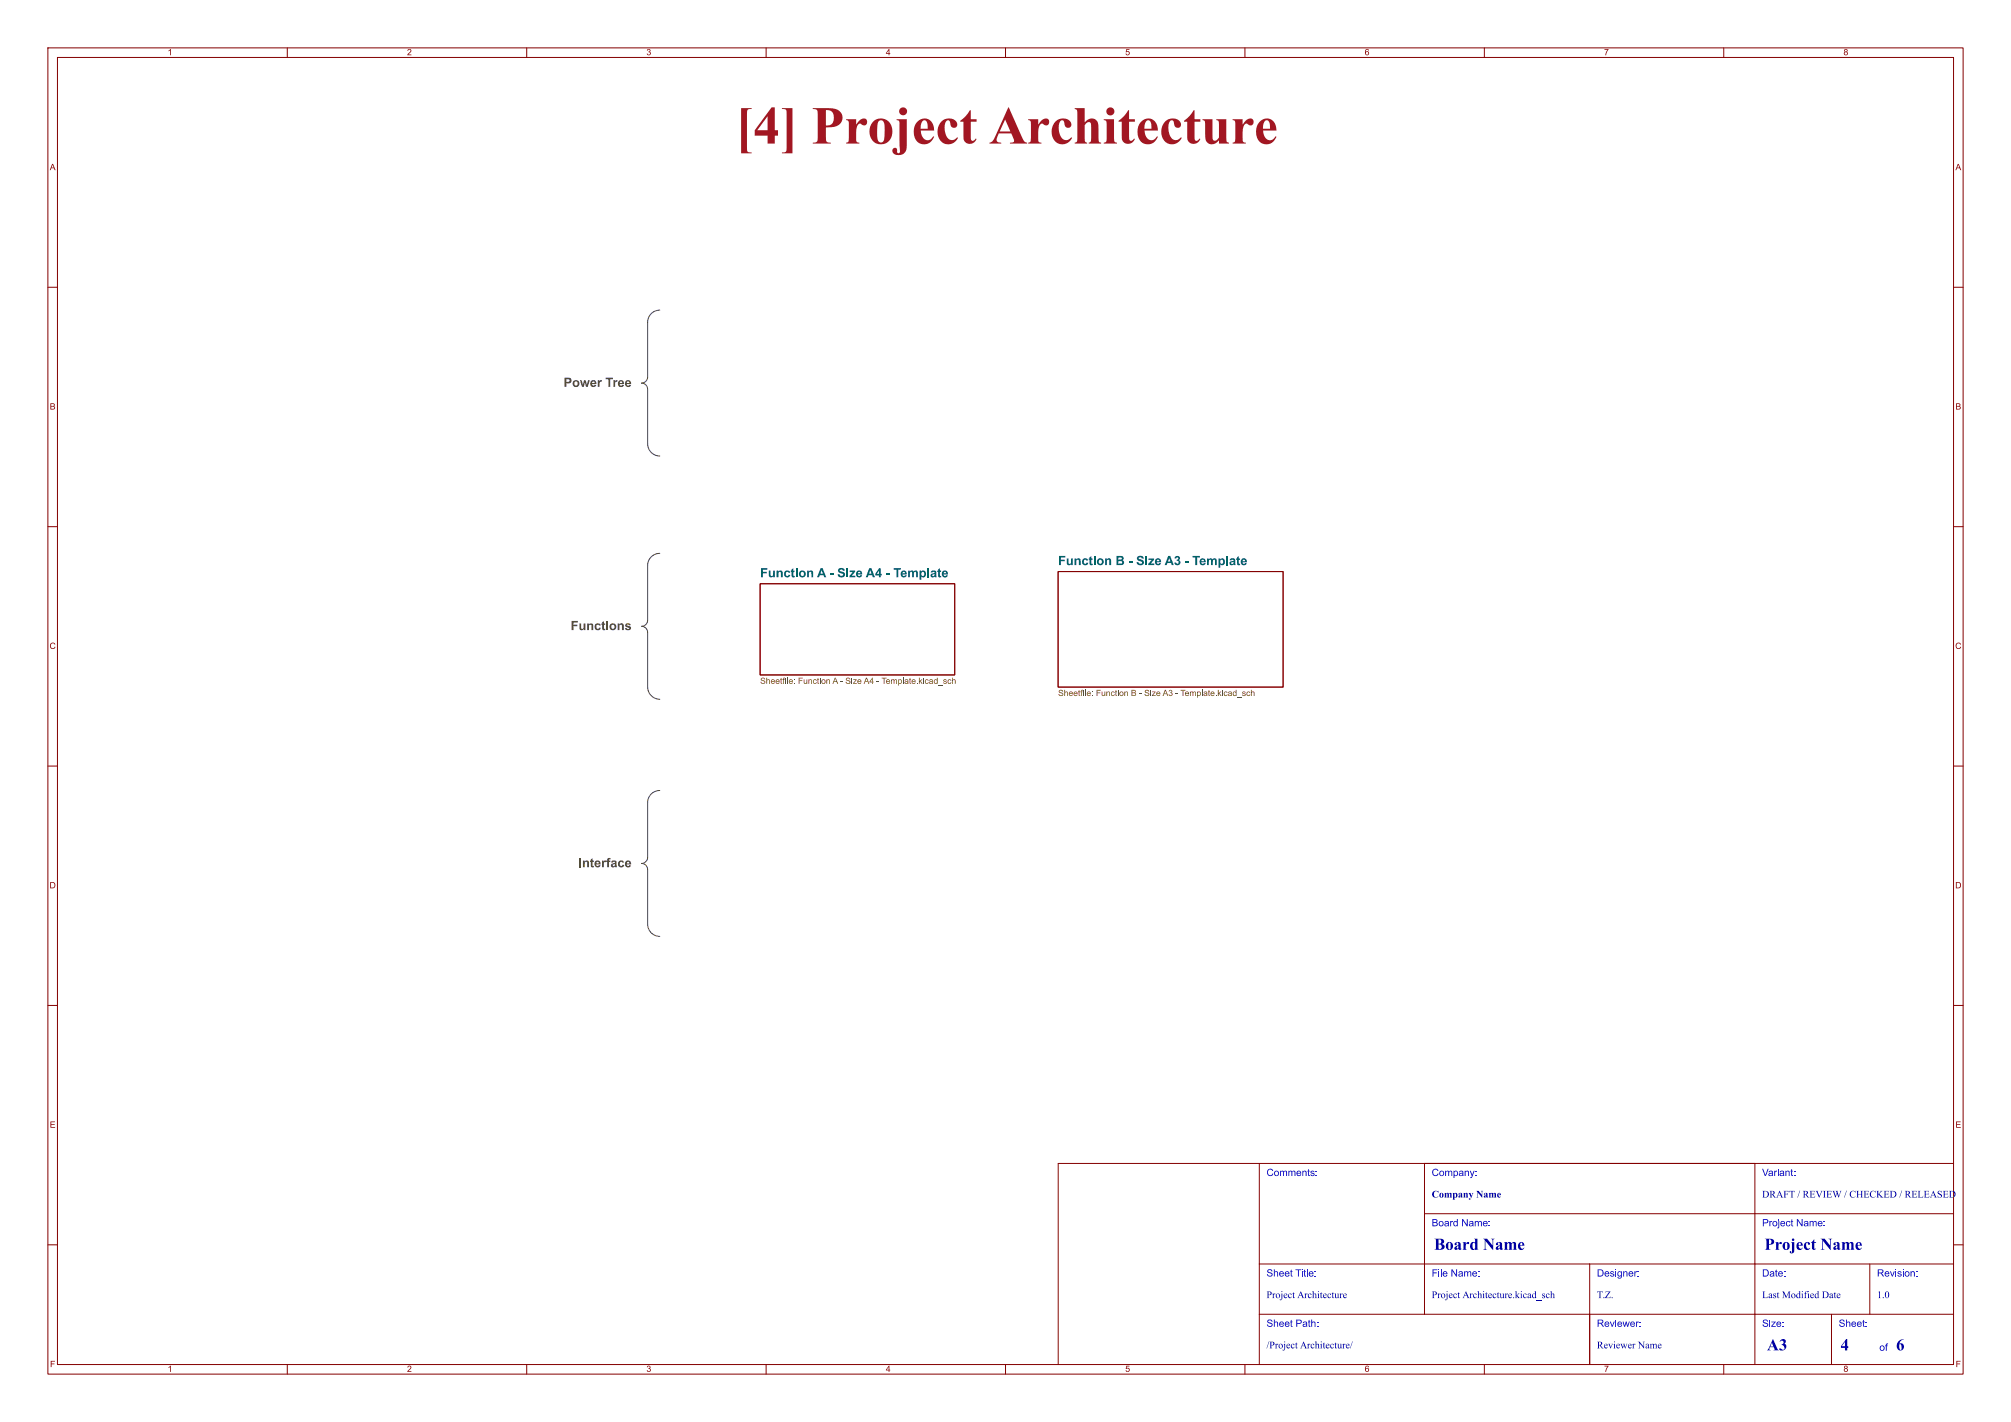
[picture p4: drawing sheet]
<svg xmlns="http://www.w3.org/2000/svg" width="420mm" height="297mm" viewBox="0 0 420 297" stroke-linecap="round" stroke-linejoin="round" font-family="sans-serif">
<g fill="none" stroke="#840000" stroke-width=".21">
<path d="M10 10h400v277h-400zM12 12h396v273h-396zM60 10v2M110 10v2M160 10v2M210 10v2M260 10v2M310 10v2M360 10v2M10 60h2M408 60h2M10 110h2"/>
<path d="M221 119.4h47v24.1h-47zM408 110h2M158.7 121.9h40.7v19.1h-40.7zM10 160h2M408 160h2M10 210h2M408 210h2M263 243v42M297.5 253.5h110.5M297.5 243v31.5M366.5 243v42M408 243h-187v42"/>
<path d="M10 260h2M263 274.5h145M263 264h145M332 264v21M382.5 274.5v10.5M390.5 264v10.5M408 260h2M60 285v2M110 285v2M160 285v2M210 285v2M260 285v2"/>
<path d="M310 285v2M360 285v2"/>
</g>
<g fill="#725600">
<path d="M221.2 144.2l.6-.1 .2 .3-.1 .1a.27 .27 0 0 0-.3-.4 .27 .27 0 0 0-.2 .5h.2a.43 .43 0 0 1 .4 .6 .43 .43 0 0 1-.7 .1l-.2-.3 .1-.1a.31 .31 0 0 0 .4 .3 .31 .31 0 0 0 .2-.3l-.6-.3z"/>
<path d="M222.3 144.1h.1v.4l.3-.1 .3 .2v.8h-.1v-.7l-.2-.1-.2 .1-.1 .7h-.1z"/>
<path d="M225.3 144.2l.1-.1v.3h.2l-.2 .2v.5l.2 .3-.3-.1v-.7h-.1z"/>
<path d="M225.8 144.1h.4l-.3 .2 .2 .3h-.2v.8h-.1v-.8h-.2z"/>
<path d="M226.2 144.1h.2v.2h-.2z"/>
<path d="M226.6 144.1h.2v1.3h-.2z"/>
<path d="M229 144.1h.9v.1h-.7v.4h.6v.2h-.6v.6h-.2z"/>
<path d="M233 144.2l.1-.1v.3h.2l-.2 .2v.5l.2 .3-.3-.1v-.7h-.1z"/>
<path d="M233.4 144.1h.2v.2h-.2z"/>
<path d="M236.3 144.1l.9 .1v.3l-.2 .2 .3 .3-.2 .3-.8 .1v-.2h.7l.1-.2-.1-.2h-.5v.4h-.2v-.6h.6l.1-.2-.1-.1-.4-.1v.4h-.2z"/>
<path d="M239.2 144.2l.6-.1 .2 .3-.2 .1a.27 .27 0 0 0-.3-.4 .27 .27 0 0 0-.1 .5h.1a.43 .43 0 0 1 .5 .6 .43 .43 0 0 1-.7 .1l-.3-.3 .2-.1a.31 .31 0 0 0 .3 .3 .31 .31 0 0 0 .3-.3l-.6-.3z"/>
<path d="M240.3 144.1h.1v.2h-.1z"/>
<path d="M243.3 144.1h.2l.5 1.3h-.2l-.2-.4h-.5l-.1 .4h-.2l.2-.6h.6l-.2-.6-.2 .6h-.2z"/>
<path d="M244.2 144.2a.34 .34 0 0 1 .5 0 .34 .34 0 0 1 0 .5 .4 .4 0 0 1 0 .7 .4 .4 0 0 1-.6-.4h.1a.26 .26 0 0 0 .3 .2 .26 .26 0 0 0 .2-.3 .26 .26 0 0 0-.3-.1v-.2a.22 .22 0 0 0 .3-.2 .22 .22 0 0 0-.2-.2 .22 .22 0 0 0-.3 .2h-.1z"/>
<path d="M246.6 144.1h1v.1h-.4v1.2h-.2v-1.2h-.4z"/>
<path d="M251 144.1h.1v1.3h-.1z"/>
<path d="M252.4 144.2l.1-.1v.3h.2l-.2 .2v.5l.2 .3-.3-.1v-.7h-.1z"/>
<path d="M254.3 144.1h.2v.7l.4-.4h.2l-.4 .4 .4 .6h-.2l-.3-.5-.1 .5h-.2z"/>
<path d="M255.2 144.1h.2v.2h-.2z"/>
<path d="M257.6 144.5l.2-.1 .3 .1v-.4h.1v1.3l-.1-.2-.5 .1-.2-.3 .2-.1a.3 .3 0 0 0 .4 .3 .3 .3 0 0 0 .1-.5l-.3-.1-.2 .3h-.2z"/>
<path d="M261.3 144.1h.1v.4l.3-.1 .3 .2v.8h-.2v-.7l-.1-.1-.3 .1v.7h-.1z"/>
</g>
<path d="M158.7 121.9h40.7v19.1h-40.7z" fill="none" stroke="#840000" stroke-width=".21"/>
<g fill="#725600">
<path d="M159 141.6h.6l.2 .2-.2 .1a.27 .27 0 0 0-.3-.3 .27 .27 0 0 0-.1 .4l.1 .1a.43 .43 0 0 1 .5 .5 .43 .43 0 0 1-.7 .2l-.3-.3 .2-.1a.31 .31 0 0 0 .3 .3 .31 .31 0 0 0 .3-.4l-.6-.2z"/>
<path d="M160.1 141.5h.1v.5l.3-.1 .3 .1v.8h-.2v-.6l-.1-.2-.3 .1v.7h-.1z"/>
<path d="M163 141.7l.2-.1v.3h.2l-.2 .1v.6l.2 .2-.3-.1-.1-.7h-.1z"/>
<path d="M163.6 141.6l.3-.1-.2 .3 .2 .2h-.2v.8h-.2v-.8h-.1z"/>
<path d="M164 141.5h.2v.2h-.2z"/>
<path d="M164.4 141.5h.1v1.3h-.1z"/>
<path d="M166.8 141.5h.9v.2h-.7v.4h.6v.1h-.6v.6h-.2z"/>
<path d="M170.7 141.7l.2-.1v.3h.2l-.2 .1v.6l.2 .2-.3-.1-.1-.7h-.1z"/>
<path d="M171.2 141.5h.2v.2h-.2z"/>
<path d="M174.3 141.5h.2l.5 1.3h-.1l-.2-.4h-.5l-.2 .4h-.1l.2-.5h.6l-.3-.6-.2 .6h-.1z"/>
<path d="M176.7 141.6h.7l.2 .2-.2 .1a.27 .27 0 0 0-.3-.3 .27 .27 0 0 0-.1 .4l.1 .1a.43 .43 0 0 1 .5 .5 .43 .43 0 0 1-.7 .2l-.3-.3 .2-.1a.31 .31 0 0 0 .3 .3 .31 .31 0 0 0 .3-.4l-.7-.2z"/>
<path d="M177.8 141.5h.2v.2h-.2z"/>
<path d="M180.9 141.5h.1l.6 1.3h-.2l-.2-.4h-.5l-.1 .4h-.2l.2-.5h.6l-.3-.6-.2 .6h-.1z"/>
<path d="M182.2 141.6h.1v.8h.2v.1h-.2v.3h-.2v-.3h-.5v-.1h.5v-.6l-.4 .6h-.1z"/>
<path d="M184.1 141.5h1v.2h-.4v1.1h-.1v-1.1h-.5z"/>
<path d="M188.6 141.5h.1v1.3h-.1z"/>
<path d="M190 141.7l.1-.1v.3h.2l-.2 .1v.6l.2 .2-.3-.1v-.7h-.1z"/>
<path d="M191.9 141.5h.2v.8l.3-.4h.2l-.3 .3 .4 .6h-.2l-.3-.4-.1 .4h-.2z"/>
<path d="M192.8 141.5h.2v.2h-.2z"/>
<path d="M195.1 142l.3-.1 .3 .1v-.5h.1v1.3l-.1-.1-.5 .1-.2-.3 .2-.1a.3 .3 0 0 0 .4 .3 .3 .3 0 0 0 0-.6l-.3-.1-.1 .4h-.2z"/>
<path d="M198.8 141.5h.2v.5l.3-.1 .2 .1 .1 .8h-.2v-.6l-.2-.2-.2 .1v.7h-.2z"/>
</g>
<path d="M135.3 67.3v11.4M135.3 81.3v11.4M135.3 118.1v11.4M135.3 132.1v11.4M135.3 167.6v11.5M135.3 181.6v11.4" fill="none" stroke="#484848" stroke-width=".21"/>
<g fill="#484848">
<path d="M117.9 78.9h.6a.63 .63 0 0 1 .7 .2 .63 .63 0 0 1 0 .8l-.3 .2h-.6v.7h-.4v-1l.9-.1 .2-.2-.2-.3h-.5v.6h-.4z"/>
<path d="M126.5 78.9h1.5v.3h-.6v1.6h-.3v-1.6h-.6z"/>
<path d="M121 179.2h.4v1.9h-.4z"/>
<path d="M123.4 179.5l.4-.2v.4h.2v.3h-.2v.8h.2v.3l-.1 .1a.38 .38 0 0 1-.4-.1 .38 .38 0 0 1-.1-.5v-.6h-.2z"/>
<path d="M126.9 179.3l.7-.1-.1 .3-.3 .1v.1h.3v.3h-.3v1.1h-.4v-1.1h-.2v-.3h.2z"/>
<path d="M119.4 129.7h1.3v.3h-.9v.5h.8v.3h-.8v.8h-.4z"/>
<path d="M125.8 130l.3-.3v.5h.3v.3h-.3v.8h.3v.3h-.2a.38 .38 0 0 1-.4-.1 .38 .38 0 0 1 0-.4v-.6h-.2z"/>
<path d="M126.6 129.7h.4v.3h-.4z"/>
</g>
<path d="M135.3 78.7a1.29 1.29 0 0 1-1.3 1.3M137.8 64.8a2.53 2.53 0 0 0-2.5 2.5M134 80a1.28 1.28 0 0 1 1.2 1.3M135.3 92.7a2.56 2.56 0 0 0 2.5 2.6M137.8 115.6a2.53 2.53 0 0 0-2.5 2.5M135.3 129.5a1.28 1.28 0 0 1-1.3 1.3 1.28 1.28 0 0 1 1.2 1.3M135.3 143.5a2.56 2.56 0 0 0 2.5 2.6M135.3 179.1a1.28 1.28 0 0 1-1.3 1.2 1.28 1.28 0 0 1 1.2 1.3M137.8 165.1a2.53 2.53 0 0 0-2.5 2.5M135.3 193a2.56 2.56 0 0 0 2.5 2.6" fill="none" stroke="#484848" stroke-width=".21"/>
<text font-size="11.1" fill="#a21622" x="153.6" y="32.9">[4] ProjectArchitecture</text>
<g font-size="3.5" fill="#00007f">
<text x="299.5" y="261.9">BoardName</text>
<text x="368.5" y="261.9">ProjectName</text>
<text x="369" y="282.9">A3</text>
<text x="384.4" y="282.9">4</text>
<text x="396" y="282.9">6</text>
</g>
<g font-size="2.7" fill="#484848">
<text x="117.7" y="81.9">Power Tree</text>
<text x="119.2" y="132.7">Functions</text>
<text x="120.8" y="182.2">Interface</text>
</g>
<g font-size="2.7" fill="#006464">
<text x="221" y="118.4">Function B - Size A3 - Template</text>
<text x="158.7" y="120.9">Function A - Size A4 - Template</text>
</g>
<g font-size="2.1" fill="#00f">
<text x="264.5" y="246.2">Comments:</text>
<text x="299" y="246.2">Company:</text>
<text x="368" y="246.2">Variant:</text>
<text x="299" y="256.7">Board Name:</text>
<text x="368" y="256.7">Project Name:</text>
<text x="264.5" y="267.2">Sheet Title:</text>
<text x="299" y="267.2">File Name:</text>
<text x="333.5" y="267.2">Designer:</text>
<text x="368" y="267.2">Date:</text>
<text x="392" y="267.2">Revision:</text>
<text x="264.5" y="277.7">Sheet Path:</text>
<text x="333.5" y="277.7">Reviewer:</text>
<text x="368" y="277.7">Size:</text>
<text x="384" y="277.7">Sheet:</text>
<text x="392.5" y="282.7">of</text>
</g>
<g font-size="2.1" fill="#00007f">
<text x="299" y="250.7">CompanyName</text>
<text x="368" y="250.7">DRAFT / REVIEW / CHECKED/ RELEASED</text>
<text x="264.5" y="271.7">ProjectArchitecture</text>
<text x="299" y="271.7">ProjectArchitecture.kicad_sch</text>
<text x="333.5" y="271.7">T.Z.</text>
<text x="368" y="271.7">LastModified Date</text>
<text x="392" y="271.7">1.0</text>
<text x="264.5" y="282.2">/ProjectArchitecture/</text>
<text x="333.5" y="282.2">ReviewerName</text>
</g>
<g font-size="1.8" fill="#840000">
<text x="35" y="12">1</text>
<text x="85" y="12">2</text>
<text x="135" y="12">3</text>
<text x="185" y="12">4</text>
<text x="235" y="12">5</text>
<text x="285" y="12">6</text>
<text x="335" y="12">7</text>
<text x="385" y="12">8</text>
<text x="10.4" y="36">A</text>
<text x="408.4" y="36">A</text>
<text x="10.4" y="86">B</text>
<text x="408.4" y="86">B</text>
<text x="10.3" y="136">C</text>
<text x="408.3" y="136">C</text>
<text x="10.3" y="186">D</text>
<text x="408.3" y="186">D</text>
<text x="10.4" y="236">E</text>
<text x="408.4" y="236">E</text>
<text x="10.4" y="286">F</text>
<text x="35" y="287">1</text>
<text x="85" y="287">2</text>
<text x="135" y="287">3</text>
<text x="185" y="287">4</text>
<text x="235" y="287">5</text>
<text x="285" y="287">6</text>
<text x="335" y="287">7</text>
<text x="385" y="287">8</text>
<text x="408.4" y="286">F</text>
</g>
<g font-size="1.8" fill="#725600">
<text x="158.7" y="143.5">Sheetfile: Function A - Size A4 - Template.kicad_sch</text>
<text x="221" y="146.1">Sheetfile: Function B - Size A3 - Template.kicad_sch</text>
</g>
</svg>
